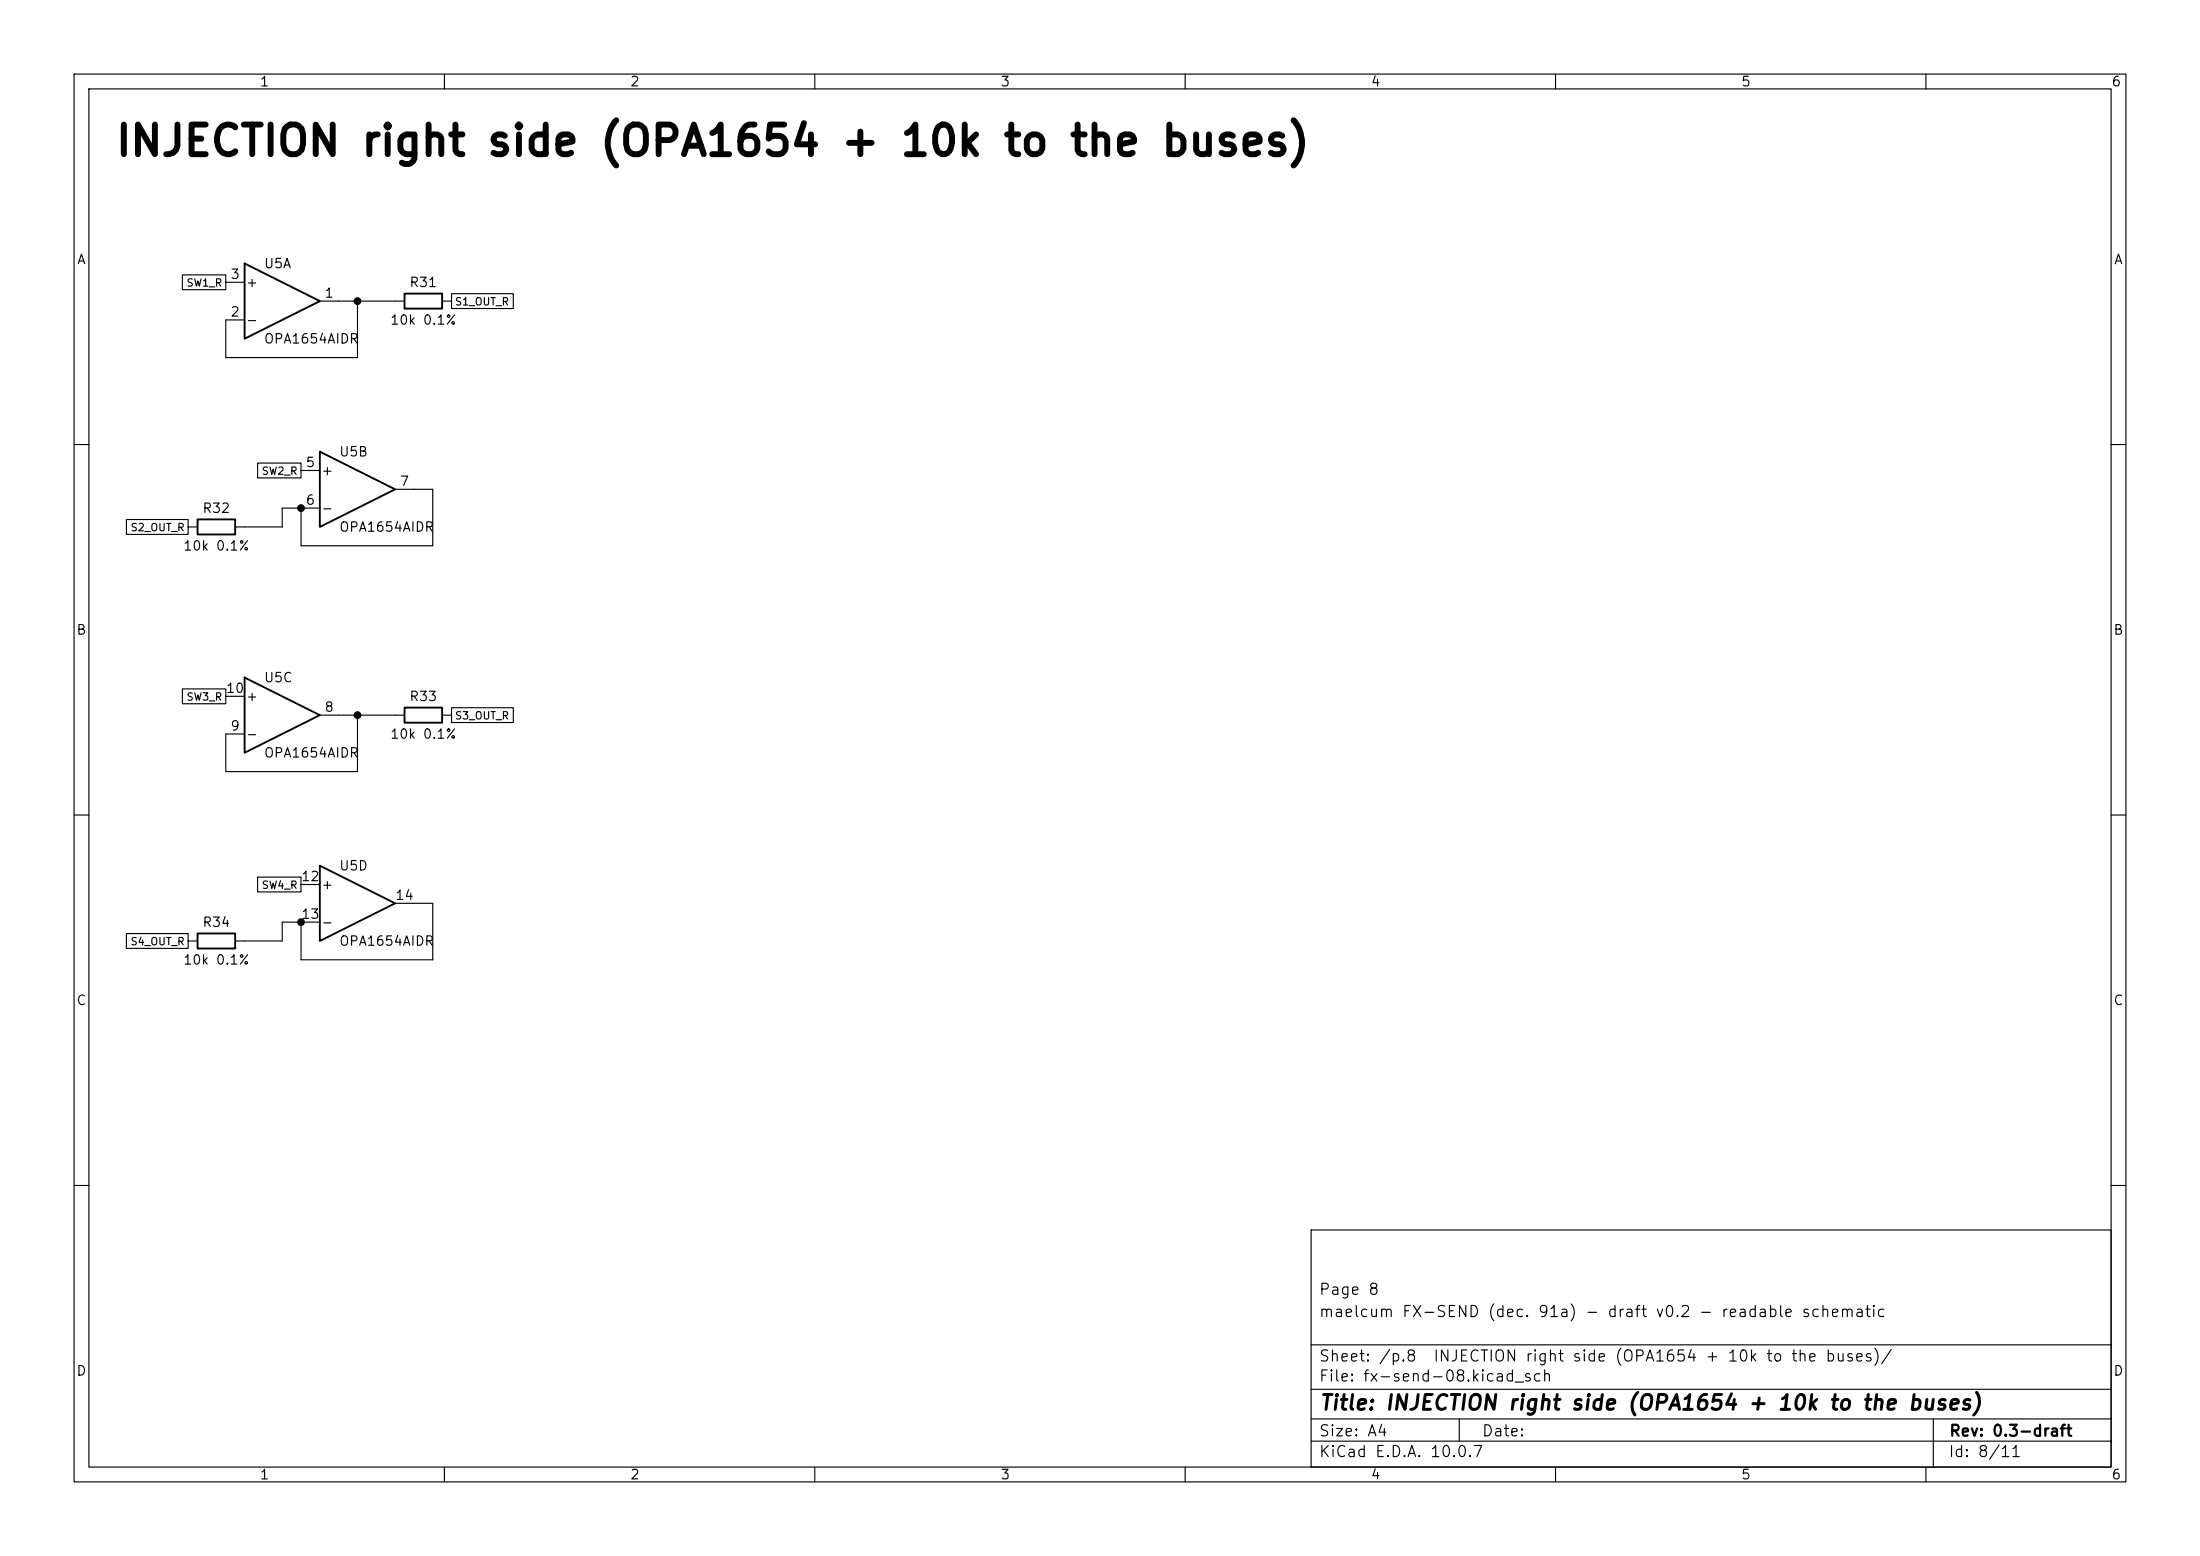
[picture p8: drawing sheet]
(kicad_sch
 (version 20260101)
 (generator "eeschema")
 (generator_version "10.0")
 (paper "A4")
 (title_block
  (title "INJECTION right side (OPA1654 + 10k to the buses)")
  (rev "0.3-draft")
  (comment 1 "maelcum FX-SEND (dec. 91a) - draft v0.2 - readable schematic")
  (comment 2 "Page 8"))
 (lib_symbols
  (symbol
   "Amplifier_Operational:TL074"
   (pin_names
    (offset 0.127)) (exclude_from_sim no) (in_bom yes) (on_board yes)
   (in_pos_files yes)
   (duplicate_pin_numbers_are_jumpers no)
   (property
    "Reference"
    "U" (at 0 5.08 0) (show_name no) (do_not_autoplace no) (effects (font (size 1.27 1.27)) (justify left)))
   (property
    "Value"
    "TL074" (at 0 -5.08 0) (show_name no) (do_not_autoplace no) (effects (font (size 1.27 1.27)) (justify left)))
   (property
    "Footprint"
    "" (at -1.27 2.54 0) (show_name no) (do_not_autoplace no) (hide yes) (effects (font (size 1.27 1.27))))
   (property
    "Datasheet"
    "http://www.ti.com/lit/ds/symlink/tl071.pdf" (at 1.27 5.08 0) (show_name no) (do_not_autoplace no) (hide yes) (effects (font (size 1.27 1.27))))
   (property
    "Description"
    "Quad Low-Noise JFET-Input Operational Amplifiers, DIP-14/SOIC-14" (at 0 0 0) (show_name no) (do_not_autoplace no) (hide yes) (effects (font (size 1.27 1.27))))
   (property
    "ki_locked"
    "" (at 0 0 0) (show_name no) (do_not_autoplace no) (effects (font (size 1.27 1.27))))
   (property
    "ki_keywords"
    "quad opamp" (at 0 0 0) (show_name no) (do_not_autoplace no) (hide yes) (effects (font (size 1.27 1.27))))
   (property
    "ki_fp_filters"
    "SOIC*3.9x8.7mm*P1.27mm* DIP*W7.62mm* TSSOP*4.4x5mm*P0.65mm* SSOP*5.3x6.2mm*P0.65mm* MSOP*3x3mm*P0.5mm*" (at 0 0 0) (show_name no) (do_not_autoplace no) (hide yes) (effects (font (size 1.27 1.27))))
   (symbol
    "TL074_1_1"
    (polyline (pts (xy -5.08 5.08) (xy 5.08 0) (xy -5.08 -5.08) (xy -5.08 5.08)) (stroke (width 0.254) (type default)) (fill (type background)))
    (pin
    output
    line (at 7.62 0 180) (length 2.54) (name
    "" (effects (font (size 1.27 1.27)))) (number
    "1" (effects (font (size 1.27 1.27)))))
    (pin
    input
    line (at -7.62 -2.54 0) (length 2.54) (name
    "-" (effects (font (size 1.27 1.27)))) (number
    "2" (effects (font (size 1.27 1.27)))))
    (pin
    input
    line (at -7.62 2.54 0) (length 2.54) (name
    "+" (effects (font (size 1.27 1.27)))) (number
    "3" (effects (font (size 1.27 1.27))))))
   (symbol
    "TL074_2_1"
    (polyline (pts (xy -5.08 5.08) (xy 5.08 0) (xy -5.08 -5.08) (xy -5.08 5.08)) (stroke (width 0.254) (type default)) (fill (type background)))
    (pin
    input
    line (at -7.62 2.54 0) (length 2.54) (name
    "+" (effects (font (size 1.27 1.27)))) (number
    "5" (effects (font (size 1.27 1.27)))))
    (pin
    input
    line (at -7.62 -2.54 0) (length 2.54) (name
    "-" (effects (font (size 1.27 1.27)))) (number
    "6" (effects (font (size 1.27 1.27)))))
    (pin
    output
    line (at 7.62 0 180) (length 2.54) (name
    "" (effects (font (size 1.27 1.27)))) (number
    "7" (effects (font (size 1.27 1.27))))))
   (symbol
    "TL074_3_1"
    (polyline (pts (xy -5.08 5.08) (xy 5.08 0) (xy -5.08 -5.08) (xy -5.08 5.08)) (stroke (width 0.254) (type default)) (fill (type background)))
    (pin
    output
    line (at 7.62 0 180) (length 2.54) (name
    "" (effects (font (size 1.27 1.27)))) (number
    "8" (effects (font (size 1.27 1.27)))))
    (pin
    input
    line (at -7.62 -2.54 0) (length 2.54) (name
    "-" (effects (font (size 1.27 1.27)))) (number
    "9" (effects (font (size 1.27 1.27)))))
    (pin
    input
    line (at -7.62 2.54 0) (length 2.54) (name
    "+" (effects (font (size 1.27 1.27)))) (number
    "10" (effects (font (size 1.27 1.27))))))
   (symbol
    "TL074_4_1"
    (polyline (pts (xy -5.08 5.08) (xy 5.08 0) (xy -5.08 -5.08) (xy -5.08 5.08)) (stroke (width 0.254) (type default)) (fill (type background)))
    (pin
    input
    line (at -7.62 2.54 0) (length 2.54) (name
    "+" (effects (font (size 1.27 1.27)))) (number
    "12" (effects (font (size 1.27 1.27)))))
    (pin
    input
    line (at -7.62 -2.54 0) (length 2.54) (name
    "-" (effects (font (size 1.27 1.27)))) (number
    "13" (effects (font (size 1.27 1.27)))))
    (pin
    output
    line (at 7.62 0 180) (length 2.54) (name
    "" (effects (font (size 1.27 1.27)))) (number
    "14" (effects (font (size 1.27 1.27))))))
   (symbol
    "TL074_5_1"
    (pin
    power_in
    line (at -2.54 7.62 270) (length 3.81) (name
    "V+" (effects (font (size 1.27 1.27)))) (number
    "4" (effects (font (size 1.27 1.27)))))
    (pin
    power_in
    line (at -2.54 -7.62 90) (length 3.81) (name
    "V-" (effects (font (size 1.27 1.27)))) (number
    "11" (effects (font (size 1.27 1.27))))))
   (embedded_fonts no))
  (symbol
   "Device:R"
   (pin_numbers (hide yes))
   (pin_names
    (offset 0)) (exclude_from_sim no) (in_bom yes) (on_board yes)
   (in_pos_files yes)
   (duplicate_pin_numbers_are_jumpers no)
   (property
    "Reference"
    "R" (at 2.032 0 90) (show_name no) (do_not_autoplace no) (effects (font (size 1.27 1.27))))
   (property
    "Value"
    "R" (at 0 0 90) (show_name no) (do_not_autoplace no) (effects (font (size 1.27 1.27))))
   (property
    "Footprint"
    "" (at -1.778 0 90) (show_name no) (do_not_autoplace no) (hide yes) (effects (font (size 1.27 1.27))))
   (property
    "Datasheet"
    "" (at 0 0 0) (show_name no) (do_not_autoplace no) (hide yes) (effects (font (size 1.27 1.27))))
   (property
    "Description"
    "Resistor" (at 0 0 0) (show_name no) (do_not_autoplace no) (hide yes) (effects (font (size 1.27 1.27))))
   (property
    "ki_keywords"
    "R res resistor" (at 0 0 0) (show_name no) (do_not_autoplace no) (hide yes) (effects (font (size 1.27 1.27))))
   (property
    "ki_fp_filters"
    "R_*" (at 0 0 0) (show_name no) (do_not_autoplace no) (hide yes) (effects (font (size 1.27 1.27))))
   (symbol
    "R_0_1"
    (rectangle (start -1.016 -2.54) (end 1.016 2.54) (stroke (width 0.254) (type default)) (fill (type none))))
   (symbol
    "R_1_1"
    (pin
    passive
    line (at 0 3.81 270) (length 1.27) (name
    "" (effects (font (size 1.27 1.27)))) (number
    "1" (effects (font (size 1.27 1.27)))))
    (pin
    passive
    line (at 0 -3.81 90) (length 1.27) (name
    "" (effects (font (size 1.27 1.27)))) (number
    "2" (effects (font (size 1.27 1.27))))))
   (embedded_fonts no)))
 (text
  "INJECTION right side (OPA1654 + 10k to the buses)"
  (exclude_from_sim no)
  (at 15.24 21.59 0)
  (effects (font (size 4 4)
    (bold yes)) (justify left bottom)))
 (symbol
  (lib_id "Amplifier_Operational:TL074")
  (at 38.1 40.64 0)
  (unit 1)
  (body_style 1)
  (exclude_from_sim no)
  (in_bom yes)
  (on_board yes)
  (dnp no)
  (property
   "Reference"
   "U5" (at 35.56 35.56 0) (effects (font (size 1.27 1.27)) (justify left)))
  (property
   "Value"
   "OPA1654AIDR" (at 35.56 45.72 0) (effects (font (size 1.27 1.27)) (justify left)))
  (property
   "Footprint"
   "Package_SO:SOIC-14_3.9x8.7mm_P1.27mm" (at 38.1 40.64 0) (effects (font (size 1.27 1.27)) (justify left) (hide yes)))
  (property
   "Datasheet"
   "" (at 38.1 40.64 0) (effects (font (size 1.27 1.27)) (justify left) (hide yes)))
  (pin
   "1")
  (pin
   "2")
  (pin
   "3")
  (instances (project
    "fx-send" (path
    "/aba666c3-d135-51f3-a3f2-971c4aa84210/a6532c20-0a29-5911-ac9f-21f7c4455921" (reference "U5") (unit 1)))))
 (wire
  (pts (xy 45.72 40.64) (xy 48.26 40.64))
  (stroke (width 0) (type default)))
 (symbol
  (lib_id "Device:R")
  (at 57.15 40.64 90)
  (unit 1)
  (body_style 1)
  (exclude_from_sim no)
  (in_bom yes)
  (on_board yes)
  (dnp no)
  (property
   "Reference"
   "R31" (at 57.15 38.1 90) (effects (font (size 1.27 1.27))))
  (property
   "Value"
   "10k 0.1%" (at 57.15 43.18 90) (effects (font (size 1.27 1.27))))
  (property
   "Footprint"
   "Resistor_SMD:R_0805_2012Metric" (at 57.15 40.64 0) (effects (font (size 1.27 1.27)) (justify left) (hide yes)))
  (property
   "Datasheet"
   "" (at 57.15 40.64 0) (effects (font (size 1.27 1.27)) (justify left) (hide yes)))
  (pin
   "1")
  (pin
   "2")
  (instances (project
    "fx-send" (path
    "/aba666c3-d135-51f3-a3f2-971c4aa84210/a6532c20-0a29-5911-ac9f-21f7c4455921" (reference "R31") (unit 1)))))
 (wire
  (pts (xy 48.26 40.64) (xy 53.34 40.64))
  (stroke (width 0) (type default)))
 (symbol
  (lib_id "Amplifier_Operational:TL074")
  (at 48.26 66.04 0)
  (unit 2)
  (body_style 1)
  (exclude_from_sim no)
  (in_bom yes)
  (on_board yes)
  (dnp no)
  (property
   "Reference"
   "U5" (at 45.72 60.96 0) (effects (font (size 1.27 1.27)) (justify left)))
  (property
   "Value"
   "OPA1654AIDR" (at 45.72 71.12 0) (effects (font (size 1.27 1.27)) (justify left)))
  (property
   "Footprint"
   "Package_SO:SOIC-14_3.9x8.7mm_P1.27mm" (at 48.26 66.04 0) (effects (font (size 1.27 1.27)) (justify left) (hide yes)))
  (property
   "Datasheet"
   "" (at 48.26 66.04 0) (effects (font (size 1.27 1.27)) (justify left) (hide yes)))
  (pin
   "5")
  (pin
   "6")
  (pin
   "7")
  (instances (project
    "fx-send" (path
    "/aba666c3-d135-51f3-a3f2-971c4aa84210/a6532c20-0a29-5911-ac9f-21f7c4455921" (reference "U5") (unit 2)))))
 (wire
  (pts (xy 40.64 68.58) (xy 38.1 68.58))
  (stroke (width 0) (type default)))
 (wire
  (pts (xy 38.1 68.58) (xy 38.1 71.12))
  (stroke (width 0) (type default)))
 (symbol
  (lib_id "Device:R")
  (at 29.21 71.12 270)
  (unit 1)
  (body_style 1)
  (exclude_from_sim no)
  (in_bom yes)
  (on_board yes)
  (dnp no)
  (property
   "Reference"
   "R32" (at 29.21 68.58 90) (effects (font (size 1.27 1.27))))
  (property
   "Value"
   "10k 0.1%" (at 29.21 73.66 90) (effects (font (size 1.27 1.27))))
  (property
   "Footprint"
   "Resistor_SMD:R_0805_2012Metric" (at 29.21 71.12 0) (effects (font (size 1.27 1.27)) (justify left) (hide yes)))
  (property
   "Datasheet"
   "" (at 29.21 71.12 0) (effects (font (size 1.27 1.27)) (justify left) (hide yes)))
  (pin
   "1")
  (pin
   "2")
  (instances (project
    "fx-send" (path
    "/aba666c3-d135-51f3-a3f2-971c4aa84210/a6532c20-0a29-5911-ac9f-21f7c4455921" (reference "R32") (unit 1)))))
 (wire
  (pts (xy 38.1 71.12) (xy 33.02 71.12))
  (stroke (width 0) (type default)))
 (symbol
  (lib_id "Amplifier_Operational:TL074")
  (at 38.1 96.52 0)
  (unit 3)
  (body_style 1)
  (exclude_from_sim no)
  (in_bom yes)
  (on_board yes)
  (dnp no)
  (property
   "Reference"
   "U5" (at 35.56 91.44 0) (effects (font (size 1.27 1.27)) (justify left)))
  (property
   "Value"
   "OPA1654AIDR" (at 35.56 101.6 0) (effects (font (size 1.27 1.27)) (justify left)))
  (property
   "Footprint"
   "Package_SO:SOIC-14_3.9x8.7mm_P1.27mm" (at 38.1 96.52 0) (effects (font (size 1.27 1.27)) (justify left) (hide yes)))
  (property
   "Datasheet"
   "" (at 38.1 96.52 0) (effects (font (size 1.27 1.27)) (justify left) (hide yes)))
  (pin
   "8")
  (pin
   "9")
  (pin
   "10")
  (instances (project
    "fx-send" (path
    "/aba666c3-d135-51f3-a3f2-971c4aa84210/a6532c20-0a29-5911-ac9f-21f7c4455921" (reference "U5") (unit 3)))))
 (wire
  (pts (xy 45.72 96.52) (xy 48.26 96.52))
  (stroke (width 0) (type default)))
 (symbol
  (lib_id "Device:R")
  (at 57.15 96.52 90)
  (unit 1)
  (body_style 1)
  (exclude_from_sim no)
  (in_bom yes)
  (on_board yes)
  (dnp no)
  (property
   "Reference"
   "R33" (at 57.15 93.98 90) (effects (font (size 1.27 1.27))))
  (property
   "Value"
   "10k 0.1%" (at 57.15 99.06 90) (effects (font (size 1.27 1.27))))
  (property
   "Footprint"
   "Resistor_SMD:R_0805_2012Metric" (at 57.15 96.52 0) (effects (font (size 1.27 1.27)) (justify left) (hide yes)))
  (property
   "Datasheet"
   "" (at 57.15 96.52 0) (effects (font (size 1.27 1.27)) (justify left) (hide yes)))
  (pin
   "1")
  (pin
   "2")
  (instances (project
    "fx-send" (path
    "/aba666c3-d135-51f3-a3f2-971c4aa84210/a6532c20-0a29-5911-ac9f-21f7c4455921" (reference "R33") (unit 1)))))
 (wire
  (pts (xy 48.26 96.52) (xy 53.34 96.52))
  (stroke (width 0) (type default)))
 (symbol
  (lib_id "Amplifier_Operational:TL074")
  (at 48.26 121.92 0)
  (unit 4)
  (body_style 1)
  (exclude_from_sim no)
  (in_bom yes)
  (on_board yes)
  (dnp no)
  (property
   "Reference"
   "U5" (at 45.72 116.84 0) (effects (font (size 1.27 1.27)) (justify left)))
  (property
   "Value"
   "OPA1654AIDR" (at 45.72 127 0) (effects (font (size 1.27 1.27)) (justify left)))
  (property
   "Footprint"
   "Package_SO:SOIC-14_3.9x8.7mm_P1.27mm" (at 48.26 121.92 0) (effects (font (size 1.27 1.27)) (justify left) (hide yes)))
  (property
   "Datasheet"
   "" (at 48.26 121.92 0) (effects (font (size 1.27 1.27)) (justify left) (hide yes)))
  (pin
   "12")
  (pin
   "13")
  (pin
   "14")
  (instances (project
    "fx-send" (path
    "/aba666c3-d135-51f3-a3f2-971c4aa84210/a6532c20-0a29-5911-ac9f-21f7c4455921" (reference "U5") (unit 4)))))
 (wire
  (pts (xy 40.64 124.46) (xy 38.1 124.46))
  (stroke (width 0) (type default)))
 (wire
  (pts (xy 38.1 124.46) (xy 38.1 127))
  (stroke (width 0) (type default)))
 (symbol
  (lib_id "Device:R")
  (at 29.21 127 270)
  (unit 1)
  (body_style 1)
  (exclude_from_sim no)
  (in_bom yes)
  (on_board yes)
  (dnp no)
  (property
   "Reference"
   "R34" (at 29.21 124.46 90) (effects (font (size 1.27 1.27))))
  (property
   "Value"
   "10k 0.1%" (at 29.21 129.54 90) (effects (font (size 1.27 1.27))))
  (property
   "Footprint"
   "Resistor_SMD:R_0805_2012Metric" (at 29.21 127 0) (effects (font (size 1.27 1.27)) (justify left) (hide yes)))
  (property
   "Datasheet"
   "" (at 29.21 127 0) (effects (font (size 1.27 1.27)) (justify left) (hide yes)))
  (pin
   "1")
  (pin
   "2")
  (instances (project
    "fx-send" (path
    "/aba666c3-d135-51f3-a3f2-971c4aa84210/a6532c20-0a29-5911-ac9f-21f7c4455921" (reference "R34") (unit 1)))))
 (wire
  (pts (xy 38.1 127) (xy 33.02 127))
  (stroke (width 0) (type default)))
 (wire
  (pts (xy 48.26 40.64) (xy 48.26 48.26))
  (stroke (width 0) (type default)))
 (wire
  (pts (xy 48.26 48.26) (xy 30.48 48.26))
  (stroke (width 0) (type default)))
 (wire
  (pts (xy 30.48 48.26) (xy 30.48 43.18))
  (stroke (width 0) (type default)))
 (wire
  (pts (xy 48.26 96.52) (xy 48.26 104.14))
  (stroke (width 0) (type default)))
 (wire
  (pts (xy 48.26 104.14) (xy 30.48 104.14))
  (stroke (width 0) (type default)))
 (wire
  (pts (xy 30.48 104.14) (xy 30.48 99.06))
  (stroke (width 0) (type default)))
 (wire
  (pts (xy 40.64 68.58) (xy 40.64 73.66))
  (stroke (width 0) (type default)))
 (wire
  (pts (xy 40.64 73.66) (xy 58.42 73.66))
  (stroke (width 0) (type default)))
 (wire
  (pts (xy 58.42 73.66) (xy 58.42 66.04))
  (stroke (width 0) (type default)))
 (wire
  (pts (xy 58.42 66.04) (xy 55.88 66.04))
  (stroke (width 0) (type default)))
 (wire
  (pts (xy 40.64 124.46) (xy 40.64 129.54))
  (stroke (width 0) (type default)))
 (wire
  (pts (xy 40.64 129.54) (xy 58.42 129.54))
  (stroke (width 0) (type default)))
 (wire
  (pts (xy 58.42 129.54) (xy 58.42 121.92))
  (stroke (width 0) (type default)))
 (wire
  (pts (xy 58.42 121.92) (xy 55.88 121.92))
  (stroke (width 0) (type default)))
 (junction
  (at 40.64 68.58)
  (diameter 0)
  (color 0 0 0 0))
 (junction
  (at 48.26 40.64)
  (diameter 0)
  (color 0 0 0 0))
 (junction
  (at 40.64 124.46)
  (diameter 0)
  (color 0 0 0 0))
 (junction
  (at 48.26 96.52)
  (diameter 0)
  (color 0 0 0 0))
 (global_label
  "S1_OUT_R"
  (shape passive)
  (at 60.96 40.64 0)
  (fields_autoplaced yes)
  (effects (font (size 1 1)) (justify left)))
 (global_label
  "SW1_R"
  (shape passive)
  (at 30.48 38.1 180)
  (fields_autoplaced yes)
  (effects (font (size 1 1)) (justify right)))
 (global_label
  "SW2_R"
  (shape passive)
  (at 40.64 63.5 180)
  (fields_autoplaced yes)
  (effects (font (size 1 1)) (justify right)))
 (global_label
  "S2_OUT_R"
  (shape passive)
  (at 25.4 71.12 180)
  (fields_autoplaced yes)
  (effects (font (size 1 1)) (justify right)))
 (global_label
  "S3_OUT_R"
  (shape passive)
  (at 60.96 96.52 0)
  (fields_autoplaced yes)
  (effects (font (size 1 1)) (justify left)))
 (global_label
  "SW3_R"
  (shape passive)
  (at 30.48 93.98 180)
  (fields_autoplaced yes)
  (effects (font (size 1 1)) (justify right)))
 (global_label
  "SW4_R"
  (shape passive)
  (at 40.64 119.38 180)
  (fields_autoplaced yes)
  (effects (font (size 1 1)) (justify right)))
 (global_label
  "S4_OUT_R"
  (shape passive)
  (at 25.4 127 180)
  (fields_autoplaced yes)
  (effects (font (size 1 1)) (justify right))))
